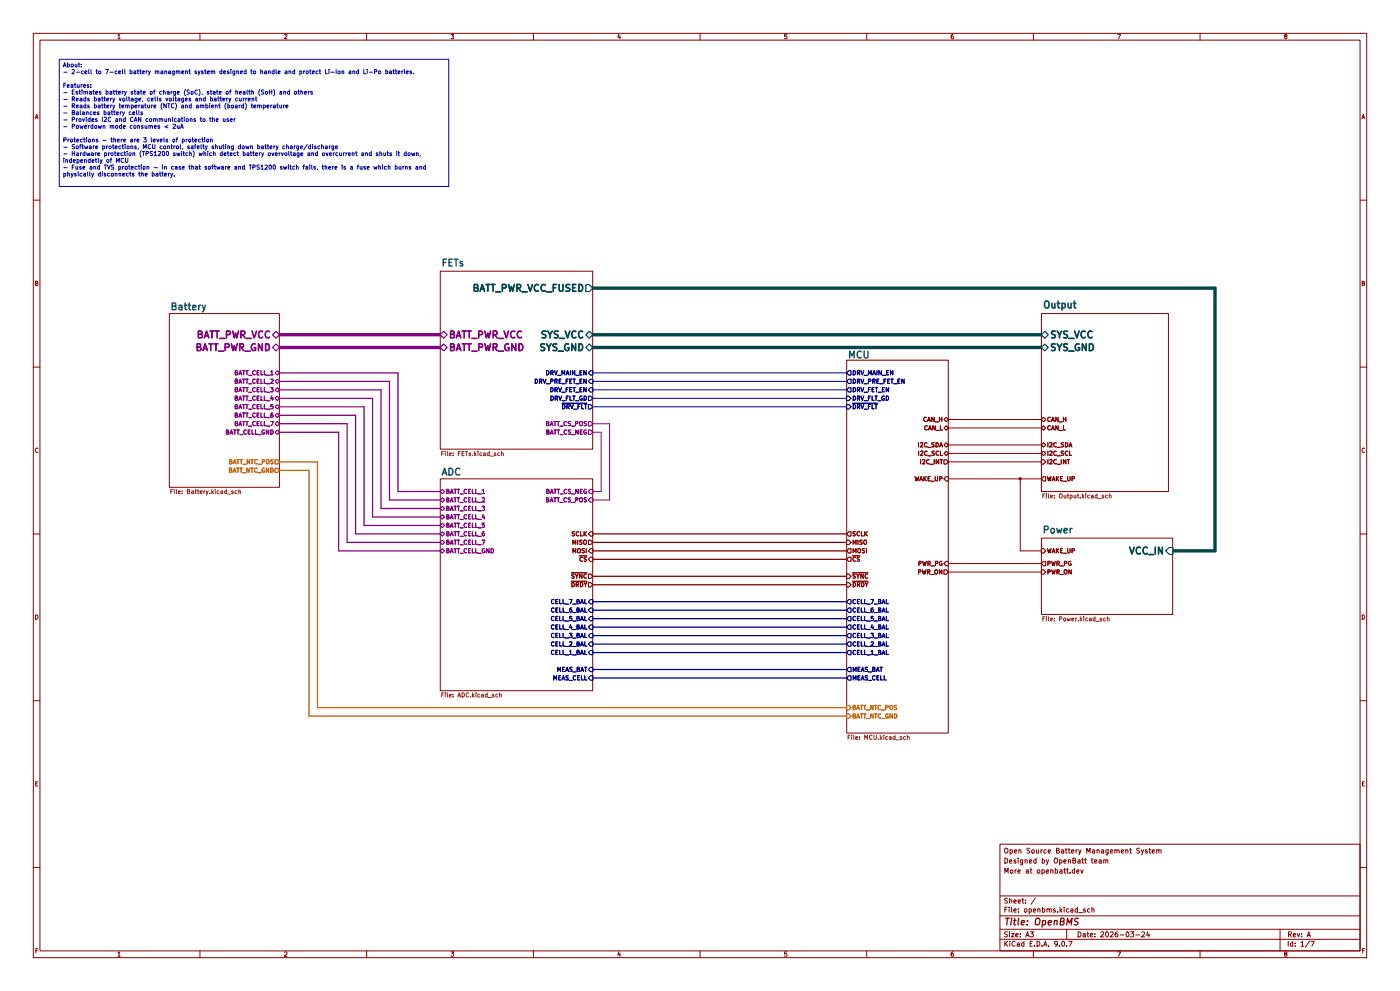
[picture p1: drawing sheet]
(kicad_sch
 (version 20250114)
 (generator "eeschema")
 (generator_version "9.0")
 (paper "A3")
 (title_block
  (title "OpenBMS")
  (date "2026-03-24")
  (rev "A")
  (comment 2 "More at openbatt.dev")
  (comment 3 "Designed by OpenBatt team")
  (comment 4 "Open Source Battery Management System"))
 (lib_symbols)
 (text_box "About:\n- 2-cell to 7-cell battery managment system designed to handle and protect Li-Ion and Li-Po batteries.\n\nFeatures:\n- Estimates battery state of charge (SoC), state of health (SoH) and others\n- Reads battery voltage, cells voltages and battery current\n- Reads battery temperature (NTC) and ambient (board) temperature\n- Balances battery cells\n- Provides I2C and CAN communications to the user\n- Powerdown mode consumes < 2uA\n\nProtections - there are 3 levels of protection\n- Software protections, MCU control, safelty shuting down battery charge/discharge\n- Hardware protection (TPS1200 switch) which detect battery overvoltage and overcurrent and shuts it down, independetly of MCU\n- Fuse and TVS protection - in case that software and TPS1200 switch fails, there is a fuse which burns and physically disconnects the battery.\n"
  (exclude_from_sim no)
  (at 17.78 17.78 0)
  (size 116.84 38.1)
  (margins 0.9525 0.9525 0.9525 0.9525)
  (stroke (width 0.3048) (type solid))
  (fill (type none))
  (effects (font (size 1.27 1.27) (thickness 0.1588)) (justify left top)))
 (junction
  (at 306.07 143.51)
  (diameter 0)
  (color 132 0 0 1))
 (wire
  (pts (xy 83.82 119.38) (xy 111.76 119.38))
  (stroke (width 0.381) (type default) (color 132 0 132 1)))
 (wire
  (pts (xy 177.8 167.64) (xy 254 167.64))
  (stroke (width 0.381) (type default) (color 132 0 0 1)))
 (wire
  (pts (xy 114.3 116.84) (xy 83.82 116.84))
  (stroke (width 0.381) (type default) (color 132 0 132 1)))
 (wire
  (pts (xy 114.3 152.4) (xy 114.3 116.84))
  (stroke (width 0.381) (type default) (color 132 0 132 1)))
 (wire
  (pts (xy 177.8 162.56) (xy 254 162.56))
  (stroke (width 0.381) (type default) (color 132 0 0 1)))
 (wire
  (pts (xy 83.82 114.3) (xy 116.84 114.3))
  (stroke (width 0.381) (type default) (color 132 0 132 1)))
 (wire
  (pts (xy 109.22 157.48) (xy 109.22 121.92))
  (stroke (width 0.381) (type default) (color 132 0 132 1)))
 (wire
  (pts (xy 111.76 119.38) (xy 111.76 154.94))
  (stroke (width 0.381) (type default) (color 132 0 132 1)))
 (wire
  (pts (xy 177.8 129.54) (xy 180.34 129.54))
  (stroke (width 0.3048) (type default) (color 132 0 132 1)))
 (wire
  (pts (xy 95.25 212.09) (xy 95.25 138.43))
  (stroke (width 0.381) (type default) (color 204 102 0 1)))
 (wire
  (pts (xy 104.14 127) (xy 83.82 127))
  (stroke (width 0.381) (type default) (color 132 0 132 1)))
 (wire
  (pts (xy 132.08 157.48) (xy 109.22 157.48))
  (stroke (width 0.381) (type default) (color 132 0 132 1)))
 (wire
  (pts (xy 177.8 182.88) (xy 254 182.88))
  (stroke (width 0.381) (type default) (color 0 0 132 1)))
 (wire
  (pts (xy 177.8 100.33) (xy 312.42 100.33))
  (stroke (width 1.016) (type default) (color 0 72 72 1)))
 (wire
  (pts (xy 306.07 143.51) (xy 306.07 165.1))
  (stroke (width 0.3048) (type default) (color 132 0 0 1)))
 (wire
  (pts (xy 106.68 160.02) (xy 132.08 160.02))
  (stroke (width 0.381) (type default) (color 132 0 132 1)))
 (wire
  (pts (xy 177.8 111.76) (xy 254 111.76))
  (stroke (width 0.3048) (type default) (color 0 0 132 1)))
 (wire
  (pts (xy 177.8 180.34) (xy 254 180.34))
  (stroke (width 0.381) (type default) (color 0 0 132 1)))
 (wire
  (pts (xy 132.08 162.56) (xy 104.14 162.56))
  (stroke (width 0.381) (type default) (color 132 0 132 1)))
 (wire
  (pts (xy 284.48 171.45) (xy 312.42 171.45))
  (stroke (width 0.3048) (type default) (color 132 0 0 1)))
 (wire
  (pts (xy 106.68 124.46) (xy 106.68 160.02))
  (stroke (width 0.381) (type default) (color 132 0 132 1)))
 (wire
  (pts (xy 177.8 104.14) (xy 312.42 104.14))
  (stroke (width 1.016) (type default) (color 0 72 72 1)))
 (wire
  (pts (xy 83.82 124.46) (xy 106.68 124.46))
  (stroke (width 0.381) (type default) (color 132 0 132 1)))
 (wire
  (pts (xy 101.6 129.54) (xy 101.6 165.1))
  (stroke (width 0.381) (type default) (color 132 0 132 1)))
 (wire
  (pts (xy 306.07 143.51) (xy 312.42 143.51))
  (stroke (width 0.3048) (type default) (color 132 0 0 1)))
 (wire
  (pts (xy 284.48 168.91) (xy 312.42 168.91))
  (stroke (width 0.3048) (type default) (color 132 0 0 1)))
 (wire
  (pts (xy 364.49 86.36) (xy 364.49 165.1))
  (stroke (width 1.016) (type solid) (color 0 72 72 1)))
 (wire
  (pts (xy 83.82 129.54) (xy 101.6 129.54))
  (stroke (width 0.381) (type default) (color 132 0 132 1)))
 (wire
  (pts (xy 180.34 129.54) (xy 180.34 147.32))
  (stroke (width 0.3048) (type default) (color 132 0 132 1)))
 (wire
  (pts (xy 177.8 86.36) (xy 364.49 86.36))
  (stroke (width 1.016) (type default) (color 0 72 72 1)))
 (wire
  (pts (xy 284.48 133.35) (xy 312.42 133.35))
  (stroke (width 0.3048) (type default) (color 132 0 0 1)))
 (wire
  (pts (xy 95.25 138.43) (xy 83.82 138.43))
  (stroke (width 0.381) (type default) (color 204 102 0 1)))
 (wire
  (pts (xy 284.48 135.89) (xy 312.42 135.89))
  (stroke (width 0.3048) (type default) (color 132 0 0 1)))
 (wire
  (pts (xy 177.8 165.1) (xy 254 165.1))
  (stroke (width 0.381) (type default) (color 132 0 0 1)))
 (wire
  (pts (xy 109.22 121.92) (xy 83.82 121.92))
  (stroke (width 0.381) (type default) (color 132 0 132 1)))
 (wire
  (pts (xy 254 212.09) (xy 95.25 212.09))
  (stroke (width 0.381) (type default) (color 204 102 0 1)))
 (wire
  (pts (xy 180.34 147.32) (xy 177.8 147.32))
  (stroke (width 0.3048) (type default) (color 132 0 132 1)))
 (wire
  (pts (xy 284.48 128.27) (xy 312.42 128.27))
  (stroke (width 0.3048) (type default) (color 132 0 0 1)))
 (wire
  (pts (xy 177.8 116.84) (xy 254 116.84))
  (stroke (width 0.3048) (type default) (color 0 0 132 1)))
 (wire
  (pts (xy 83.82 104.14) (xy 132.08 104.14))
  (stroke (width 1.016) (type solid) (color 132 0 132 1)))
 (wire
  (pts (xy 132.08 147.32) (xy 119.38 147.32))
  (stroke (width 0.381) (type default) (color 132 0 132 1)))
 (wire
  (pts (xy 177.8 149.86) (xy 182.88 149.86))
  (stroke (width 0.3048) (type default) (color 132 0 132 1)))
 (wire
  (pts (xy 177.8 172.72) (xy 254 172.72))
  (stroke (width 0.381) (type default) (color 132 0 0 1)))
 (wire
  (pts (xy 177.8 185.42) (xy 254 185.42))
  (stroke (width 0.381) (type default) (color 0 0 132 1)))
 (wire
  (pts (xy 92.71 214.63) (xy 254 214.63))
  (stroke (width 0.381) (type default) (color 204 102 0 1)))
 (wire
  (pts (xy 116.84 149.86) (xy 132.08 149.86))
  (stroke (width 0.381) (type default) (color 132 0 132 1)))
 (wire
  (pts (xy 92.71 140.97) (xy 92.71 214.63))
  (stroke (width 0.381) (type default) (color 204 102 0 1)))
 (wire
  (pts (xy 119.38 147.32) (xy 119.38 111.76))
  (stroke (width 0.381) (type default) (color 132 0 132 1)))
 (wire
  (pts (xy 177.8 193.04) (xy 254 193.04))
  (stroke (width 0.381) (type default) (color 0 0 132 1)))
 (wire
  (pts (xy 116.84 114.3) (xy 116.84 149.86))
  (stroke (width 0.381) (type default) (color 132 0 132 1)))
 (wire
  (pts (xy 177.8 203.2) (xy 254 203.2))
  (stroke (width 0.381) (type default) (color 0 0 132 1)))
 (wire
  (pts (xy 284.48 125.73) (xy 312.42 125.73))
  (stroke (width 0.3048) (type default) (color 132 0 0 1)))
 (wire
  (pts (xy 177.8 200.66) (xy 254 200.66))
  (stroke (width 0.381) (type default) (color 0 0 132 1)))
 (wire
  (pts (xy 284.48 143.51) (xy 306.07 143.51))
  (stroke (width 0.3048) (type default) (color 132 0 0 1)))
 (wire
  (pts (xy 119.38 111.76) (xy 83.82 111.76))
  (stroke (width 0.381) (type default) (color 132 0 132 1)))
 (wire
  (pts (xy 284.48 138.43) (xy 312.42 138.43))
  (stroke (width 0.3048) (type default) (color 132 0 0 1)))
 (wire
  (pts (xy 182.88 149.86) (xy 182.88 127))
  (stroke (width 0.3048) (type default) (color 132 0 132 1)))
 (wire
  (pts (xy 364.49 165.1) (xy 351.79 165.1))
  (stroke (width 1.016) (type solid) (color 0 72 72 1)))
 (wire
  (pts (xy 177.8 160.02) (xy 254 160.02))
  (stroke (width 0.381) (type default) (color 132 0 0 1)))
 (wire
  (pts (xy 177.8 190.5) (xy 254 190.5))
  (stroke (width 0.381) (type default) (color 0 0 132 1)))
 (wire
  (pts (xy 177.8 195.58) (xy 254 195.58))
  (stroke (width 0.381) (type default) (color 0 0 132 1)))
 (wire
  (pts (xy 177.8 119.38) (xy 254 119.38))
  (stroke (width 0.3048) (type default) (color 0 0 132 1)))
 (wire
  (pts (xy 83.82 100.33) (xy 132.08 100.33))
  (stroke (width 1.016) (type solid) (color 132 0 132 1)))
 (wire
  (pts (xy 177.8 114.3) (xy 254 114.3))
  (stroke (width 0.3048) (type default) (color 0 0 132 1)))
 (wire
  (pts (xy 111.76 154.94) (xy 132.08 154.94))
  (stroke (width 0.381) (type default) (color 132 0 132 1)))
 (wire
  (pts (xy 177.8 121.92) (xy 254 121.92))
  (stroke (width 0.3048) (type default) (color 0 0 132 1)))
 (wire
  (pts (xy 177.8 175.26) (xy 254 175.26))
  (stroke (width 0.381) (type default) (color 132 0 0 1)))
 (wire
  (pts (xy 101.6 165.1) (xy 132.08 165.1))
  (stroke (width 0.381) (type default) (color 132 0 132 1)))
 (wire
  (pts (xy 306.07 165.1) (xy 312.42 165.1))
  (stroke (width 0.3048) (type default) (color 132 0 0 1)))
 (wire
  (pts (xy 182.88 127) (xy 177.8 127))
  (stroke (width 0.3048) (type default) (color 132 0 132 1)))
 (wire
  (pts (xy 104.14 162.56) (xy 104.14 127))
  (stroke (width 0.381) (type default) (color 132 0 132 1)))
 (wire
  (pts (xy 132.08 152.4) (xy 114.3 152.4))
  (stroke (width 0.381) (type default) (color 132 0 132 1)))
 (wire
  (pts (xy 83.82 140.97) (xy 92.71 140.97))
  (stroke (width 0.381) (type default) (color 204 102 0 1)))
 (wire
  (pts (xy 177.8 187.96) (xy 254 187.96))
  (stroke (width 0.381) (type default) (color 0 0 132 1)))
 (sheet
  (at 254 107.95)
  (size 30.48 111.76)
  (exclude_from_sim no)
  (in_bom yes)
  (on_board yes)
  (dnp no)
  (stroke (width 0.254) (type solid))
  (fill (color 0 0 0 0.0000))
  (property "Sheetname" "MCU" (at 254 107.696 0) (effects (font (size 2.032 2.032) (thickness 0.4064)
    (bold yes)) (justify left bottom)))
  (property "Sheetfile" "MCU.kicad_sch" (at 254 220.2946 0) (effects (font (size 1.27 1.27)) (justify left top)))
  (pin "CELL_1_BAL" output (at 254 195.58 180) (effects (font (size 1.27 1.27) (thickness 0.254)
    (bold yes) (color 0 0 132 1)) (justify left)))
  (pin "CELL_4_BAL" output (at 254 187.96 180) (effects (font (size 1.27 1.27) (thickness 0.254)
    (bold yes) (color 0 0 132 1)) (justify left)))
  (pin "CELL_7_BAL" output (at 254 180.34 180) (effects (font (size 1.27 1.27) (thickness 0.254)
    (bold yes) (color 0 0 132 1)) (justify left)))
  (pin "CELL_5_BAL" output (at 254 185.42 180) (effects (font (size 1.27 1.27) (thickness 0.254)
    (bold yes) (color 0 0 132 1)) (justify left)))
  (pin "CELL_6_BAL" output (at 254 182.88 180) (effects (font (size 1.27 1.27) (thickness 0.254)
    (bold yes) (color 0 0 132 1)) (justify left)))
  (pin "CELL_3_BAL" output (at 254 190.5 180) (effects (font (size 1.27 1.27) (thickness 0.254)
    (bold yes) (color 0 0 132 1)) (justify left)))
  (pin "CELL_2_BAL" output (at 254 193.04 180) (effects (font (size 1.27 1.27) (thickness 0.254)
    (bold yes) (color 0 0 132 1)) (justify left)))
  (pin "SCLK" output (at 254 160.02 180) (effects (font (size 1.27 1.27) (thickness 0.254)
    (bold yes) (color 132 0 0 1)) (justify left)))
  (pin "~{CS}" output (at 254 167.64 180) (effects (font (size 1.27 1.27) (thickness 0.254)
    (bold yes) (color 132 0 0 1)) (justify left)))
  (pin "DRV_MAIN_EN" output (at 254 111.76 180) (effects (font (size 1.27 1.27) (thickness 0.254)
    (bold yes) (color 0 0 132 1)) (justify left)))
  (pin "DRV_FET_EN" output (at 254 116.84 180) (effects (font (size 1.27 1.27) (thickness 0.254)
    (bold yes) (color 0 0 132 1)) (justify left)))
  (pin "MOSI" output (at 254 165.1 180) (effects (font (size 1.27 1.27) (thickness 0.254)
    (bold yes) (color 132 0 0 1)) (justify left)))
  (pin "DRV_PRE_FET_EN" output (at 254 114.3 180) (effects (font (size 1.27 1.27) (thickness 0.254)
    (bold yes) (color 0 0 132 1)) (justify left)))
  (pin "~{DRDY}" input (at 254 175.26 180) (effects (font (size 1.27 1.27) (thickness 0.254)
    (bold yes) (color 132 0 0 1)) (justify left)))
  (pin "DRV_FLT_GD" input (at 254 119.38 180) (effects (font (size 1.27 1.27) (thickness 0.254)
    (bold yes) (color 0 0 132 1)) (justify left)))
  (pin "MISO" input (at 254 162.56 180) (effects (font (size 1.27 1.27) (thickness 0.254)
    (bold yes) (color 132 0 0 1)) (justify left)))
  (pin "MEAS_BAT" output (at 254 200.66 180) (effects (font (size 1.27 1.27) (thickness 0.254)
    (bold yes) (color 0 0 132 1)) (justify left)))
  (pin "~{DRV_FLT}" input (at 254 121.92 180) (effects (font (size 1.27 1.27) (thickness 0.254)
    (bold yes) (color 0 0 132 1)) (justify left)))
  (pin "MEAS_CELL" output (at 254 203.2 180) (effects (font (size 1.27 1.27) (thickness 0.254)
    (bold yes) (color 0 0 132 1)) (justify left)))
  (pin "~{SYNC}" input (at 254 172.72 180) (effects (font (size 1.27 1.27) (thickness 0.254)
    (bold yes) (color 132 0 0 1)) (justify left)))
  (pin "BATT_NTC_POS" input (at 254 212.09 180) (effects (font (size 1.27 1.27) (thickness 0.254)
    (bold yes) (color 204 102 0 1)) (justify left)))
  (pin "BATT_NTC_GND" input (at 254 214.63 180) (effects (font (size 1.27 1.27) (thickness 0.254)
    (bold yes) (color 204 102 0 1)) (justify left)))
  (pin "CAN_H" bidirectional (at 284.48 125.73 0) (effects (font (size 1.27 1.27) (thickness 0.254)
    (bold yes) (color 132 0 0 1)) (justify right)))
  (pin "CAN_L" bidirectional (at 284.48 128.27 0) (effects (font (size 1.27 1.27) (thickness 0.254)
    (bold yes) (color 132 0 0 1)) (justify right)))
  (pin "I2C_SDA" bidirectional (at 284.48 133.35 0) (effects (font (size 1.27 1.27) (thickness 0.254)
    (bold yes) (color 132 0 0 1)) (justify right)))
  (pin "I2C_SCL" bidirectional (at 284.48 135.89 0) (effects (font (size 1.27 1.27) (thickness 0.254)
    (bold yes) (color 132 0 0 1)) (justify right)))
  (pin "I2C_INT" output (at 284.48 138.43 0) (effects (font (size 1.27 1.27) (thickness 0.254)
    (bold yes) (color 132 0 0 1)) (justify right)))
  (pin "WAKE_UP" input (at 284.48 143.51 0) (effects (font (size 1.27 1.27) (thickness 0.254)
    (bold yes) (color 132 0 0 1)) (justify right)))
  (pin "PWR_PG" input (at 284.48 168.91 0) (effects (font (size 1.27 1.27) (thickness 0.254)
    (bold yes) (color 132 0 0 1)) (justify right)))
  (pin "PWR_ON" output (at 284.48 171.45 0) (effects (font (size 1.27 1.27) (thickness 0.254)
    (bold yes) (color 132 0 0 1)) (justify right))))
 (sheet
  (at 312.42 93.98)
  (size 38.1 53.34)
  (exclude_from_sim no)
  (in_bom yes)
  (on_board yes)
  (dnp no)
  (fields_autoplaced yes)
  (stroke (width 0.254) (type solid))
  (fill (color 0 0 0 0.0000))
  (property "Sheetname" "Output" (at 312.42 92.8366 0) (effects (font (size 2.032 2.032) (thickness 0.508)
    (bold yes)) (justify left bottom)))
  (property "Sheetfile" "Output.kicad_sch" (at 312.42 147.9554 0) (effects (font (size 1.27 1.27)) (justify left top)))
  (pin "SYS_GND" bidirectional (at 312.42 104.14 180) (effects (font (size 2.032 2.032) (thickness 0.4064)
    (bold yes) (color 0 72 72 1)) (justify left)))
  (pin "SYS_VCC" bidirectional (at 312.42 100.33 180) (effects (font (size 2.032 2.032) (thickness 0.4064)
    (bold yes) (color 0 72 72 1)) (justify left)))
  (pin "I2C_SDA" bidirectional (at 312.42 133.35 180) (effects (font (size 1.27 1.27) (thickness 0.254)
    (bold yes) (color 132 0 0 1)) (justify left)))
  (pin "CAN_L" bidirectional (at 312.42 128.27 180) (effects (font (size 1.27 1.27) (thickness 0.254)
    (bold yes) (color 132 0 0 1)) (justify left)))
  (pin "I2C_SCL" bidirectional (at 312.42 135.89 180) (effects (font (size 1.27 1.27) (thickness 0.254)
    (bold yes) (color 132 0 0 1)) (justify left)))
  (pin "CAN_H" bidirectional (at 312.42 125.73 180) (effects (font (size 1.27 1.27) (thickness 0.254)
    (bold yes) (color 132 0 0 1)) (justify left)))
  (pin "WAKE_UP" output (at 312.42 143.51 180) (effects (font (size 1.27 1.27) (thickness 0.254)
    (bold yes) (color 132 0 0 1)) (justify left)))
  (pin "I2C_INT" input (at 312.42 138.43 180) (effects (font (size 1.27 1.27) (thickness 0.254)
    (bold yes) (color 132 0 0 1)) (justify left))))
 (sheet
  (at 132.08 143.51)
  (size 45.72 63.5)
  (exclude_from_sim no)
  (in_bom yes)
  (on_board yes)
  (dnp no)
  (fields_autoplaced yes)
  (stroke (width 0.254) (type solid))
  (fill (color 0 0 0 0.0000))
  (property "Sheetname" "ADC" (at 132.08 142.7984 0) (effects (font (size 2.032 2.032) (thickness 0.4064)
    (bold yes)) (justify left bottom)))
  (property "Sheetfile" "ADC.kicad_sch" (at 132.08 207.5946 0) (effects (font (size 1.27 1.27)) (justify left top)))
  (pin "~{SYNC}" output (at 177.8 172.72 0) (effects (font (size 1.27 1.27) (thickness 0.254)
    (bold yes) (color 132 0 0 1)) (justify right)))
  (pin "CELL_5_BAL" input (at 177.8 185.42 0) (effects (font (size 1.27 1.27) (thickness 0.254)
    (bold yes) (color 0 0 132 1)) (justify right)))
  (pin "CELL_4_BAL" input (at 177.8 187.96 0) (effects (font (size 1.27 1.27) (thickness 0.254)
    (bold yes) (color 0 0 132 1)) (justify right)))
  (pin "~{CS}" input (at 177.8 167.64 0) (effects (font (size 1.27 1.27) (thickness 0.254)
    (bold yes) (color 132 0 0 1)) (justify right)))
  (pin "BATT_CELL_7" bidirectional (at 132.08 162.56 180) (effects (font (size 1.27 1.27) (thickness 0.254)
    (bold yes) (color 132 0 132 1)) (justify left)))
  (pin "BATT_CELL_6" bidirectional (at 132.08 160.02 180) (effects (font (size 1.27 1.27) (thickness 0.254)
    (bold yes) (color 132 0 132 1)) (justify left)))
  (pin "BATT_CELL_2" bidirectional (at 132.08 149.86 180) (effects (font (size 1.27 1.27) (thickness 0.254)
    (bold yes) (color 132 0 132 1)) (justify left)))
  (pin "BATT_CELL_3" bidirectional (at 132.08 152.4 180) (effects (font (size 1.27 1.27) (thickness 0.254)
    (bold yes) (color 132 0 132 1)) (justify left)))
  (pin "BATT_CELL_5" bidirectional (at 132.08 157.48 180) (effects (font (size 1.27 1.27) (thickness 0.254)
    (bold yes) (color 132 0 132 1)) (justify left)))
  (pin "BATT_CELL_4" bidirectional (at 132.08 154.94 180) (effects (font (size 1.27 1.27) (thickness 0.254)
    (bold yes) (color 132 0 132 1)) (justify left)))
  (pin "BATT_CELL_1" bidirectional (at 132.08 147.32 180) (effects (font (size 1.27 1.27) (thickness 0.254)
    (bold yes) (color 132 0 132 1)) (justify left)))
  (pin "CELL_7_BAL" input (at 177.8 180.34 0) (effects (font (size 1.27 1.27) (thickness 0.254)
    (bold yes) (color 0 0 132 1)) (justify right)))
  (pin "CELL_1_BAL" input (at 177.8 195.58 0) (effects (font (size 1.27 1.27) (thickness 0.254)
    (bold yes) (color 0 0 132 1)) (justify right)))
  (pin "CELL_3_BAL" input (at 177.8 190.5 0) (effects (font (size 1.27 1.27) (thickness 0.254)
    (bold yes) (color 0 0 132 1)) (justify right)))
  (pin "CELL_2_BAL" input (at 177.8 193.04 0) (effects (font (size 1.27 1.27) (thickness 0.254)
    (bold yes) (color 0 0 132 1)) (justify right)))
  (pin "SCLK" input (at 177.8 160.02 0) (effects (font (size 1.27 1.27) (thickness 0.254)
    (bold yes) (color 132 0 0 1)) (justify right)))
  (pin "MOSI" input (at 177.8 165.1 0) (effects (font (size 1.27 1.27) (thickness 0.254)
    (bold yes) (color 132 0 0 1)) (justify right)))
  (pin "MISO" output (at 177.8 162.56 0) (effects (font (size 1.27 1.27) (thickness 0.254)
    (bold yes) (color 132 0 0 1)) (justify right)))
  (pin "CELL_6_BAL" input (at 177.8 182.88 0) (effects (font (size 1.27 1.27) (thickness 0.254)
    (bold yes) (color 0 0 132 1)) (justify right)))
  (pin "~{DRDY}" output (at 177.8 175.26 0) (effects (font (size 1.27 1.27) (thickness 0.254)
    (bold yes) (color 132 0 0 1)) (justify right)))
  (pin "BATT_CELL_GND" bidirectional (at 132.08 165.1 180) (effects (font (size 1.27 1.27) (thickness 0.254)
    (bold yes) (color 132 0 132 1)) (justify left)))
  (pin "MEAS_BAT" input (at 177.8 200.66 0) (effects (font (size 1.27 1.27) (thickness 0.254)
    (bold yes) (color 0 0 132 1)) (justify right)))
  (pin "MEAS_CELL" input (at 177.8 203.2 0) (effects (font (size 1.27 1.27) (thickness 0.254)
    (bold yes) (color 0 0 132 1)) (justify right)))
  (pin "BATT_CS_NEG" input (at 177.8 147.32 0) (effects (font (size 1.27 1.27) (thickness 0.254)
    (bold yes) (color 132 0 132 1)) (justify right)))
  (pin "BATT_CS_POS" input (at 177.8 149.86 0) (effects (font (size 1.27 1.27) (thickness 0.254)
    (bold yes) (color 132 0 132 1)) (justify right))))
 (sheet
  (at 50.8 93.98)
  (size 33.02 52.07)
  (exclude_from_sim no)
  (in_bom yes)
  (on_board yes)
  (dnp no)
  (fields_autoplaced yes)
  (stroke (width 0.254) (type solid))
  (fill (color 0 0 0 0.0000))
  (property "Sheetname" "Battery" (at 50.8 93.2684 0) (effects (font (size 2.032 2.032) (thickness 0.4064)
    (bold yes)) (justify left bottom)))
  (property "Sheetfile" "Battery.kicad_sch" (at 50.8 146.6346 0) (effects (font (size 1.27 1.27)) (justify left top)))
  (pin "BATT_CELL_4" bidirectional (at 83.82 119.38 0) (effects (font (size 1.27 1.27) (thickness 0.254)
    (bold yes) (color 132 0 132 1)) (justify right)))
  (pin "BATT_CELL_1" bidirectional (at 83.82 111.76 0) (effects (font (size 1.27 1.27) (thickness 0.254)
    (bold yes) (color 132 0 132 1)) (justify right)))
  (pin "BATT_PWR_VCC" bidirectional (at 83.82 100.33 0) (effects (font (size 2.032 2.032) (thickness 0.4064)
    (bold yes) (color 132 0 132 1)) (justify right)))
  (pin "BATT_PWR_GND" bidirectional (at 83.82 104.14 0) (effects (font (size 2.032 2.032) (thickness 0.4064)
    (bold yes) (color 132 0 132 1)) (justify right)))
  (pin "BATT_CELL_2" bidirectional (at 83.82 114.3 0) (effects (font (size 1.27 1.27) (thickness 0.254)
    (bold yes) (color 132 0 132 1)) (justify right)))
  (pin "BATT_CELL_GND" bidirectional (at 83.82 129.54 0) (effects (font (size 1.27 1.27) (thickness 0.254)
    (bold yes) (color 132 0 132 1)) (justify right)))
  (pin "BATT_CELL_5" bidirectional (at 83.82 121.92 0) (effects (font (size 1.27 1.27) (thickness 0.254)
    (bold yes) (color 132 0 132 1)) (justify right)))
  (pin "BATT_CELL_6" bidirectional (at 83.82 124.46 0) (effects (font (size 1.27 1.27) (thickness 0.254)
    (bold yes) (color 132 0 132 1)) (justify right)))
  (pin "BATT_CELL_7" bidirectional (at 83.82 127 0) (effects (font (size 1.27 1.27) (thickness 0.254)
    (bold yes) (color 132 0 132 1)) (justify right)))
  (pin "BATT_CELL_3" bidirectional (at 83.82 116.84 0) (effects (font (size 1.27 1.27) (thickness 0.254)
    (bold yes) (color 132 0 132 1)) (justify right)))
  (pin "BATT_NTC_POS" output (at 83.82 138.43 0) (effects (font (size 1.27 1.27) (thickness 0.254)
    (bold yes) (color 204 102 0 1)) (justify right)))
  (pin "BATT_NTC_GND" output (at 83.82 140.97 0) (effects (font (size 1.27 1.27) (thickness 0.254)
    (bold yes) (color 204 102 0 1)) (justify right))))
 (sheet
  (at 312.42 161.29)
  (size 39.37 22.86)
  (exclude_from_sim no)
  (in_bom yes)
  (on_board yes)
  (dnp no)
  (fields_autoplaced yes)
  (stroke (width 0.254) (type solid))
  (fill (color 0 0 0 0.0000))
  (property "Sheetname" "Power" (at 312.42 160.1466 0) (effects (font (size 2.032 2.032) (thickness 0.4064)
    (bold yes)) (justify left bottom)))
  (property "Sheetfile" "Power.kicad_sch" (at 312.42 184.7854 0) (effects (font (size 1.27 1.27)) (justify left top)))
  (pin "WAKE_UP" input (at 312.42 165.1 180) (effects (font (size 1.27 1.27) (thickness 0.254)
    (bold yes) (color 132 0 0 1)) (justify left)))
  (pin "PWR_PG" output (at 312.42 168.91 180) (effects (font (size 1.27 1.27) (thickness 0.254)
    (bold yes) (color 132 0 0 1)) (justify left)))
  (pin "PWR_ON" input (at 312.42 171.45 180) (effects (font (size 1.27 1.27) (thickness 0.254)
    (bold yes) (color 132 0 0 1)) (justify left)))
  (pin "VCC_IN" input (at 351.79 165.1 0) (effects (font (size 2.032 2.032) (thickness 0.4064)
    (bold yes) (color 0 72 72 1)) (justify right))))
 (sheet
  (at 132.08 81.28)
  (size 45.72 53.34)
  (exclude_from_sim no)
  (in_bom yes)
  (on_board yes)
  (dnp no)
  (fields_autoplaced yes)
  (stroke (width 0.254) (type solid))
  (fill (color 0 0 0 0.0000))
  (property "Sheetname" "FETs" (at 132.08 80.1366 0) (effects (font (size 2.032 2.032) (thickness 0.4064)
    (bold yes)) (justify left bottom)))
  (property "Sheetfile" "FETs.kicad_sch" (at 132.08 135.2554 0) (effects (font (size 1.27 1.27)) (justify left top)))
  (pin "DRV_FET_EN" input (at 177.8 116.84 0) (effects (font (size 1.27 1.27) (thickness 0.254)
    (bold yes) (color 0 0 132 1)) (justify right)))
  (pin "DRV_FLT_GD" output (at 177.8 119.38 0) (effects (font (size 1.27 1.27) (thickness 0.254)
    (bold yes) (color 0 0 132 1)) (justify right)))
  (pin "~{DRV_FLT}" output (at 177.8 121.92 0) (effects (font (size 1.27 1.27) (thickness 0.254)
    (bold yes) (color 0 0 132 1)) (justify right)))
  (pin "DRV_MAIN_EN" input (at 177.8 111.76 0) (effects (font (size 1.27 1.27) (thickness 0.254)
    (bold yes) (color 0 0 132 1)) (justify right)))
  (pin "BATT_PWR_VCC" bidirectional (at 132.08 100.33 180) (effects (font (size 2.032 2.032) (thickness 0.4064)
    (bold yes) (color 132 0 132 1)) (justify left)))
  (pin "DRV_PRE_FET_EN" input (at 177.8 114.3 0) (effects (font (size 1.27 1.27) (thickness 0.254)
    (bold yes) (color 0 0 132 1)) (justify right)))
  (pin "SYS_VCC" bidirectional (at 177.8 100.33 0) (effects (font (size 2.032 2.032) (thickness 0.4064)
    (bold yes) (color 0 72 72 1)) (justify right)))
  (pin "SYS_GND" bidirectional (at 177.8 104.14 0) (effects (font (size 2.032 2.032) (thickness 0.4064)
    (bold yes) (color 0 72 72 1)) (justify right)))
  (pin "BATT_CS_NEG" output (at 177.8 129.54 0) (effects (font (size 1.27 1.27) (thickness 0.254)
    (bold yes) (color 132 0 132 1)) (justify right)))
  (pin "BATT_PWR_GND" bidirectional (at 132.08 104.14 180) (effects (font (size 2.032 2.032) (thickness 0.4064)
    (bold yes) (color 132 0 132 1)) (justify left)))
  (pin "BATT_CS_POS" output (at 177.8 127 0) (effects (font (size 1.27 1.27) (thickness 0.254)
    (bold yes) (color 132 0 132 1)) (justify right)))
  (pin "BATT_PWR_VCC_FUSED" output (at 177.8 86.36 0) (effects (font (size 2.032 2.032) (thickness 0.4064)
    (bold yes) (color 0 72 72 1)) (justify right))))
 (sheet_instances
  (path ""
   (page "1")))
 (embedded_fonts no))
